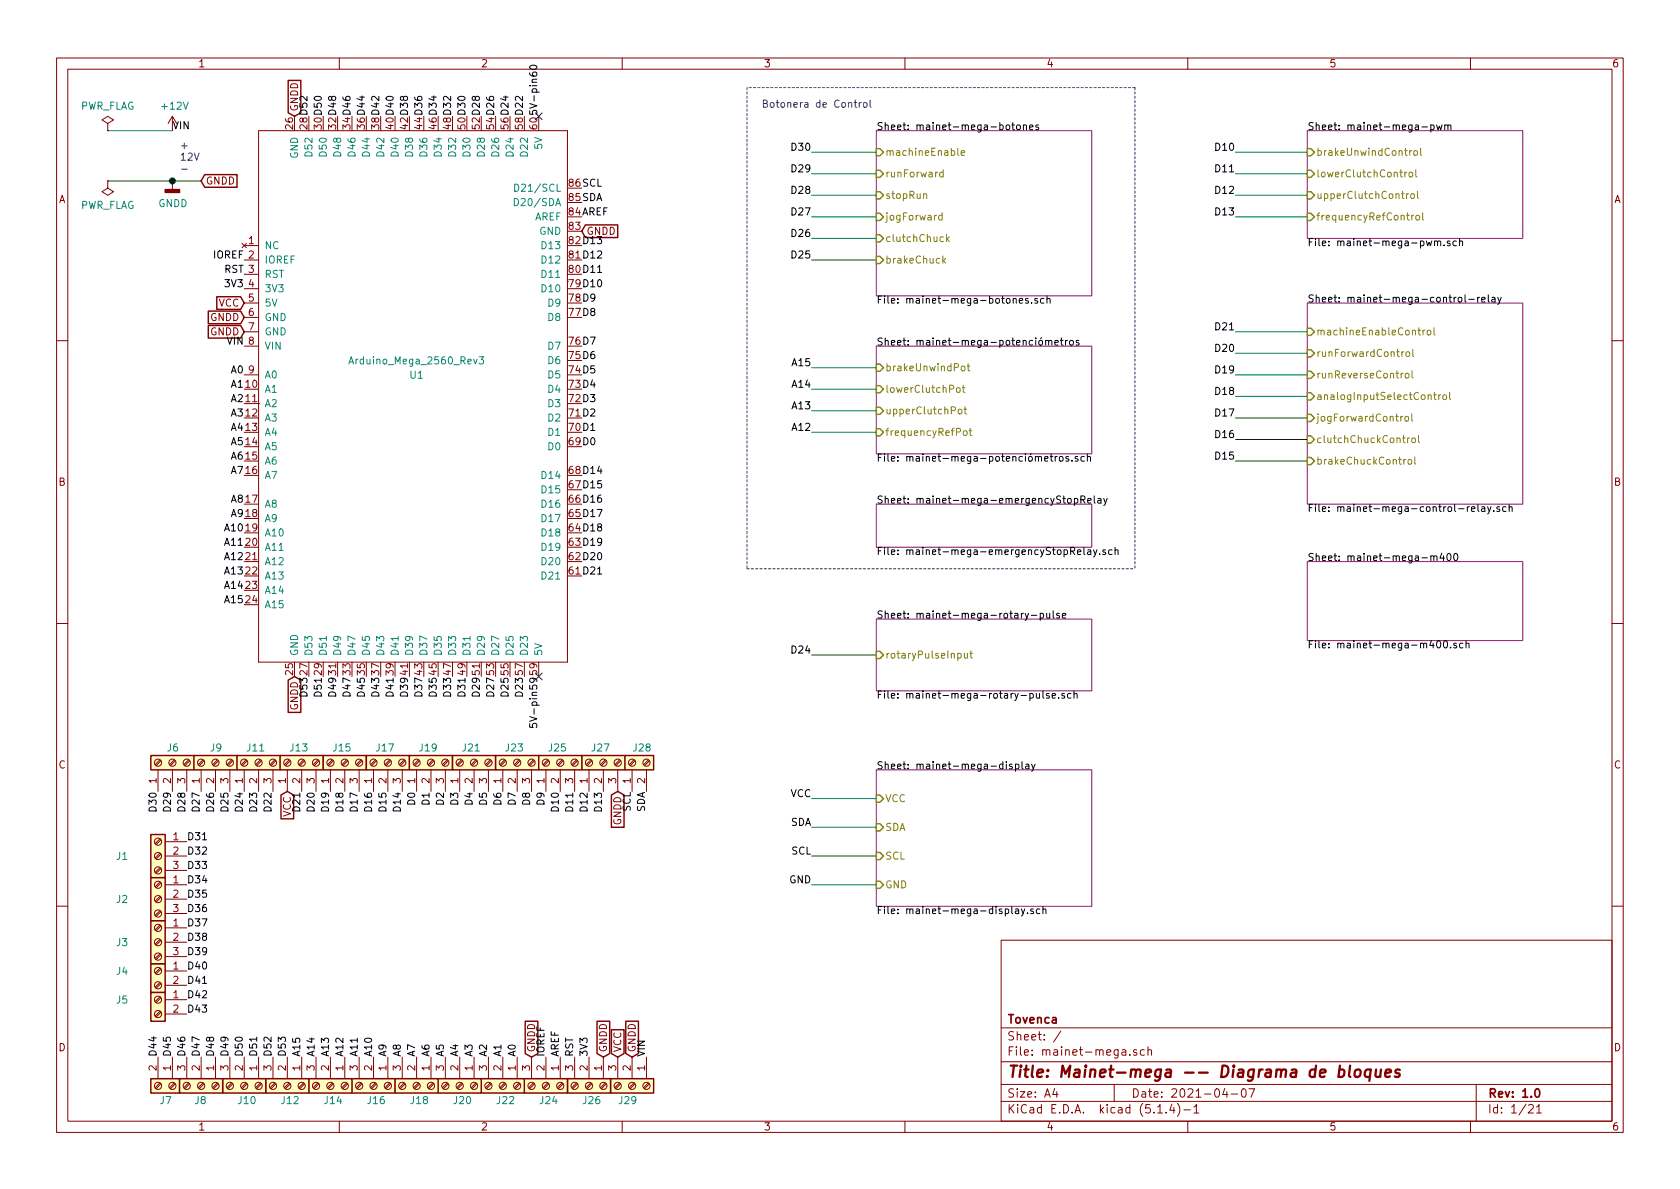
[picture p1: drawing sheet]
EESchema Schematic File Version 4
EELAYER 30 0
EELAYER END
$Descr A4 11693 8268
encoding utf-8
Sheet 1 21
Title "Mainet-mega -- Diagrama de bloques"
Date "2021-04-07"
Rev "1.0"
Comp "Tovenca"
Comment1 ""
Comment2 ""
Comment3 ""
Comment4 ""
$EndDescr
$Comp
L Connector:Screw_Terminal_01x02 J28
U 1 1
P 4400 5300
F 0 "J28" V 4500 5300 50  0000 R CNN
F 1 "Screw_Terminal_01x02" V 4363 5112 50  0001 R CNN
F 2 "" H 4400 5300 50  0001 C CNN
F 3 "~" H 4400 5300 50  0001 C CNN
	1    4400 5300
	0    -1   -1   0   
$EndComp
$Comp
L Connector:Screw_Terminal_01x03 J27
U 1 1
P 4200 5300
F 0 "J27" V 4300 5250 50  0000 L CNN
F 1 "Screw_Terminal_01x03" V 4163 5480 50  0001 L CNN
F 2 "" H 4200 5300 50  0001 C CNN
F 3 "~" H 4200 5300 50  0001 C CNN
	1    4200 5300
	0    -1   -1   0   
$EndComp
$Comp
L Connector:Screw_Terminal_01x02 J5
U 1 1
P 1100 6950
F 0 "J5" H 1350 6950 50  0000 C CNN
F 1 "Screw_Terminal_01x02" H 1018 7076 50  0001 C CNN
F 2 "" H 1100 6950 50  0001 C CNN
F 3 "~" H 1100 6950 50  0001 C CNN
	1    1100 6950
	-1   0    0    -1  
$EndComp
$Comp
L Connector:Screw_Terminal_01x03 J1
U 1 1
P 1100 5950
F 0 "J1" H 1350 5950 50  0000 C CNN
F 1 "Screw_Terminal_01x03" H 1018 6176 50  0001 C CNN
F 2 "" H 1100 5950 50  0001 C CNN
F 3 "~" H 1100 5950 50  0001 C CNN
	1    1100 5950
	-1   0    0    -1  
$EndComp
$Comp
L Connector:Screw_Terminal_01x03 J2
U 1 1
P 1100 6250
F 0 "J2" H 1350 6250 50  0000 C CNN
F 1 "Screw_Terminal_01x03" H 1018 6476 50  0001 C CNN
F 2 "" H 1100 6250 50  0001 C CNN
F 3 "~" H 1100 6250 50  0001 C CNN
	1    1100 6250
	-1   0    0    -1  
$EndComp
$Sheet
S 6100 2400 1500 750 
U 5FBE3FFB
F0 "mainet-mega-potenciómetros" 50
F1 "mainet-mega-potenciómetros.sch" 50
F2 "brakeUnwindPot" I L 6100 2550 50 
F3 "lowerClutchPot" I L 6100 2700 50 
F4 "upperClutchPot" I L 6100 2850 50 
F5 "frequencyRefPot" I L 6100 3000 50 
$EndSheet
Text Label 5650 2550 2    50   ~ 0
A15
Text Label 5650 2700 2    50   ~ 0
A14
Text Label 5650 2850 2    50   ~ 0
A13
Text Label 5650 3000 2    50   ~ 0
A12
Wire Wire Line
	5650 2700 6100 2700
Wire Wire Line
	5650 3000 6100 3000
Wire Wire Line
	5650 2850 6100 2850
Wire Wire Line
	5650 2550 6100 2550
$Comp
L Connector:Screw_Terminal_01x03 J8
U 1 1
P 1400 7550
F 0 "J8" V 1500 7500 50  0000 L CNN
F 1 "Screw_Terminal_01x03" V 1363 7730 50  0001 L CNN
F 2 "" H 1400 7550 50  0001 C CNN
F 3 "~" H 1400 7550 50  0001 C CNN
	1    1400 7550
	0    1    1    0   
$EndComp
$Comp
L Connector:Screw_Terminal_01x03 J10
U 1 1
P 1700 7550
F 0 "J10" V 1800 7500 50  0000 L CNN
F 1 "Screw_Terminal_01x03" V 1663 7730 50  0001 L CNN
F 2 "" H 1700 7550 50  0001 C CNN
F 3 "~" H 1700 7550 50  0001 C CNN
	1    1700 7550
	0    1    1    0   
$EndComp
$Comp
L Connector:Screw_Terminal_01x03 J12
U 1 1
P 2000 7550
F 0 "J12" V 2100 7500 50  0000 L CNN
F 1 "Screw_Terminal_01x03" V 1963 7730 50  0001 L CNN
F 2 "" H 2000 7550 50  0001 C CNN
F 3 "~" H 2000 7550 50  0001 C CNN
	1    2000 7550
	0    1    1    0   
$EndComp
$Comp
L Connector:Screw_Terminal_01x03 J14
U 1 1
P 2300 7550
F 0 "J14" V 2400 7500 50  0000 L CNN
F 1 "Screw_Terminal_01x03" V 2263 7730 50  0001 L CNN
F 2 "" H 2300 7550 50  0001 C CNN
F 3 "~" H 2300 7550 50  0001 C CNN
	1    2300 7550
	0    1    1    0   
$EndComp
$Comp
L Connector:Screw_Terminal_01x03 J16
U 1 1
P 2600 7550
F 0 "J16" V 2700 7500 50  0000 L CNN
F 1 "Screw_Terminal_01x03" V 2563 7730 50  0001 L CNN
F 2 "" H 2600 7550 50  0001 C CNN
F 3 "~" H 2600 7550 50  0001 C CNN
	1    2600 7550
	0    1    1    0   
$EndComp
$Comp
L Connector:Screw_Terminal_01x03 J18
U 1 1
P 2900 7550
F 0 "J18" V 3000 7500 50  0000 L CNN
F 1 "Screw_Terminal_01x03" V 2863 7730 50  0001 L CNN
F 2 "" H 2900 7550 50  0001 C CNN
F 3 "~" H 2900 7550 50  0001 C CNN
	1    2900 7550
	0    1    1    0   
$EndComp
$Comp
L Connector:Screw_Terminal_01x03 J20
U 1 1
P 3200 7550
F 0 "J20" V 3300 7500 50  0000 L CNN
F 1 "Screw_Terminal_01x03" V 3163 7730 50  0001 L CNN
F 2 "" H 3200 7550 50  0001 C CNN
F 3 "~" H 3200 7550 50  0001 C CNN
	1    3200 7550
	0    1    1    0   
$EndComp
$Comp
L Connector:Screw_Terminal_01x03 J22
U 1 1
P 3500 7550
F 0 "J22" V 3600 7500 50  0000 L CNN
F 1 "Screw_Terminal_01x03" V 3463 7730 50  0001 L CNN
F 2 "" H 3500 7550 50  0001 C CNN
F 3 "~" H 3500 7550 50  0001 C CNN
	1    3500 7550
	0    1    1    0   
$EndComp
$Comp
L Connector:Screw_Terminal_01x03 J24
U 1 1
P 3800 7550
F 0 "J24" V 3900 7500 50  0000 L CNN
F 1 "Screw_Terminal_01x03" V 3763 7730 50  0001 L CNN
F 2 "" H 3800 7550 50  0001 C CNN
F 3 "~" H 3800 7550 50  0001 C CNN
	1    3800 7550
	0    1    1    0   
$EndComp
$Comp
L Connector:Screw_Terminal_01x03 J26
U 1 1
P 4100 7550
F 0 "J26" V 4200 7500 50  0000 L CNN
F 1 "Screw_Terminal_01x03" V 4063 7730 50  0001 L CNN
F 2 "" H 4100 7550 50  0001 C CNN
F 3 "~" H 4100 7550 50  0001 C CNN
	1    4100 7550
	0    1    1    0   
$EndComp
$Comp
L Connector:Screw_Terminal_01x02 J7
U 1 1
P 1200 7550
F 0 "J7" V 1300 7550 50  0000 R CNN
F 1 "Screw_Terminal_01x02" V 1163 7362 50  0001 R CNN
F 2 "" H 1200 7550 50  0001 C CNN
F 3 "~" H 1200 7550 50  0001 C CNN
	1    1200 7550
	0    1    1    0   
$EndComp
Text Label 2300 7350 1    50   ~ 0
A13
Text Label 2400 7350 1    50   ~ 0
A12
Text Label 2500 7350 1    50   ~ 0
A11
Text Label 2600 7350 1    50   ~ 0
A10
Text Label 2700 7350 1    50   ~ 0
A9
Text Label 2800 7350 1    50   ~ 0
A8
Text Label 2900 7350 1    50   ~ 0
A7
Text Label 3000 7350 1    50   ~ 0
A6
Text Label 3100 7350 1    50   ~ 0
A5
Text Label 3200 7350 1    50   ~ 0
A4
Text Label 3300 7350 1    50   ~ 0
A3
Text Label 3400 7350 1    50   ~ 0
A2
Text Label 3500 7350 1    50   ~ 0
A1
Text Label 3600 7350 1    50   ~ 0
A0
Text Label 3900 7350 1    50   ~ 0
AREF
Text Label 4000 7350 1    50   ~ 0
RST
Text Label 4100 7350 1    50   ~ 0
3V3
Text Label 4500 7350 1    50   ~ 0
VIN
Text Label 1100 7350 1    50   ~ 0
D44
Text Label 1200 7350 1    50   ~ 0
D45
Text Label 1300 7350 1    50   ~ 0
D46
Text Label 1400 7350 1    50   ~ 0
D47
Text Label 1500 7350 1    50   ~ 0
D48
Text Label 1600 7350 1    50   ~ 0
D49
Text Label 1700 7350 1    50   ~ 0
D50
Text Label 1800 7350 1    50   ~ 0
D51
Text Label 1900 7350 1    50   ~ 0
D52
Text Label 2000 7350 1    50   ~ 0
D53
Text Label 3900 5500 3    50   ~ 0
D10
Text Label 4000 5500 3    50   ~ 0
D11
Text Label 4100 5500 3    50   ~ 0
D12
Text Label 4200 5500 3    50   ~ 0
D13
Text Label 4400 5500 3    50   ~ 0
SCL
Text Label 4500 5500 3    50   ~ 0
SDA
Text Label 1300 6050 0    50   ~ 0
D33
Text Label 1300 6150 0    50   ~ 0
D34
Text Label 1300 6250 0    50   ~ 0
D35
Text Label 1300 6350 0    50   ~ 0
D36
Text Label 1300 6450 0    50   ~ 0
D37
Text Label 1300 6550 0    50   ~ 0
D38
Text Label 1300 6650 0    50   ~ 0
D39
Text Label 1300 6750 0    50   ~ 0
D40
Text Label 1300 6850 0    50   ~ 0
D41
Text Label 1300 6950 0    50   ~ 0
D42
Text Label 1300 7050 0    50   ~ 0
D43
$Comp
L power:PWR_FLAG #FLG02
U 1 1
P 750 1250
F 0 "#FLG02" H 750 1325 50  0001 C CNN
F 1 "PWR_FLAG" H 750 1423 50  0000 C CNN
F 2 "" H 750 1250 50  0001 C CNN
F 3 "~" H 750 1250 50  0001 C CNN
	1    750  1250
	1    0    0    1   
$EndComp
Wire Wire Line
	1200 1250 750  1250
Text Label 1300 5850 0    50   ~ 0
D31
$Comp
L Connector:Screw_Terminal_01x02 J4
U 1 1
P 1100 6750
F 0 "J4" H 1350 6750 50  0000 C CNN
F 1 "Screw_Terminal_01x02" H 1018 6876 50  0001 C CNN
F 2 "" H 1100 6750 50  0001 C CNN
F 3 "~" H 1100 6750 50  0001 C CNN
	1    1100 6750
	-1   0    0    -1  
$EndComp
Text Label 2100 7350 1    50   ~ 0
A15
Text Label 1300 5950 0    50   ~ 0
D32
$Comp
L mainet-mega-rescue:Arduino_Mega_2560_Rev3-ng-arduino U1
U 1 1
P 2900 2750
F 0 "U1" H 2900 2900 50  0000 C CNN
F 1 "Arduino_Mega_2560_Rev3" H 2900 3000 50  0000 C CNN
F 2 "" V 3750 750 50  0001 C CNN
F 3 "" V 3750 750 50  0001 C CNN
	1    2900 2750
	1    0    0    -1  
$EndComp
$Comp
L Connector:Screw_Terminal_01x03 J3
U 1 1
P 1100 6550
F 0 "J3" H 1350 6550 50  0000 C CNN
F 1 "Screw_Terminal_01x03" H 1018 6776 50  0001 C CNN
F 2 "" H 1100 6550 50  0001 C CNN
F 3 "~" H 1100 6550 50  0001 C CNN
	1    1100 6550
	-1   0    0    -1  
$EndComp
Text Label 2200 7350 1    50   ~ 0
A14
Text Label 3800 7350 1    50   ~ 0
IOREF
Text Label 3800 5500 3    50   ~ 0
D9
Text Label 3700 5500 3    50   ~ 0
D8
Text Label 3600 5500 3    50   ~ 0
D7
Text Label 3500 5500 3    50   ~ 0
D6
Text Label 3400 5500 3    50   ~ 0
D5
Text Label 3300 5500 3    50   ~ 0
D4
Text Label 3200 5500 3    50   ~ 0
D3
Text Label 3100 5500 3    50   ~ 0
D2
Text Label 3000 5500 3    50   ~ 0
D1
Text Label 2900 5500 3    50   ~ 0
D0
Text Label 2800 5500 3    50   ~ 0
D14
Text Label 2700 5500 3    50   ~ 0
D15
Text Label 2600 5500 3    50   ~ 0
D16
Text Label 2500 5500 3    50   ~ 0
D17
Text Label 2400 5500 3    50   ~ 0
D18
Text Label 2300 5500 3    50   ~ 0
D19
Text Label 2200 5500 3    50   ~ 0
D20
Text Label 2100 5500 3    50   ~ 0
D21
Text Label 1900 5500 3    50   ~ 0
D22
Text Label 1800 5500 3    50   ~ 0
D23
Text Label 1700 5500 3    50   ~ 0
D24
Text Label 1600 5500 3    50   ~ 0
D25
Text Label 1500 5500 3    50   ~ 0
D26
Text Label 1400 5500 3    50   ~ 0
D27
Text Label 1300 5500 3    50   ~ 0
D28
Text Label 1200 5500 3    50   ~ 0
D29
Text Label 1100 5500 3    50   ~ 0
D30
$Comp
L Connector:Screw_Terminal_01x03 J6
U 1 1
P 1200 5300
F 0 "J6" V 1300 5250 50  0000 L CNN
F 1 "Screw_Terminal_01x03" V 1163 5480 50  0001 L CNN
F 2 "" H 1200 5300 50  0001 C CNN
F 3 "~" H 1200 5300 50  0001 C CNN
	1    1200 5300
	0    -1   -1   0   
$EndComp
$Comp
L Connector:Screw_Terminal_01x03 J9
U 1 1
P 1500 5300
F 0 "J9" V 1600 5250 50  0000 L CNN
F 1 "Screw_Terminal_01x03" V 1463 5480 50  0001 L CNN
F 2 "" H 1500 5300 50  0001 C CNN
F 3 "~" H 1500 5300 50  0001 C CNN
	1    1500 5300
	0    -1   -1   0   
$EndComp
$Comp
L Connector:Screw_Terminal_01x03 J11
U 1 1
P 1800 5300
F 0 "J11" V 1900 5250 50  0000 L CNN
F 1 "Screw_Terminal_01x03" V 1763 5480 50  0001 L CNN
F 2 "" H 1800 5300 50  0001 C CNN
F 3 "~" H 1800 5300 50  0001 C CNN
	1    1800 5300
	0    -1   -1   0   
$EndComp
$Comp
L Connector:Screw_Terminal_01x03 J13
U 1 1
P 2100 5300
F 0 "J13" V 2200 5250 50  0000 L CNN
F 1 "Screw_Terminal_01x03" V 2063 5480 50  0001 L CNN
F 2 "" H 2100 5300 50  0001 C CNN
F 3 "~" H 2100 5300 50  0001 C CNN
	1    2100 5300
	0    -1   -1   0   
$EndComp
$Comp
L Connector:Screw_Terminal_01x03 J15
U 1 1
P 2400 5300
F 0 "J15" V 2500 5250 50  0000 L CNN
F 1 "Screw_Terminal_01x03" V 2363 5480 50  0001 L CNN
F 2 "" H 2400 5300 50  0001 C CNN
F 3 "~" H 2400 5300 50  0001 C CNN
	1    2400 5300
	0    -1   -1   0   
$EndComp
$Comp
L Connector:Screw_Terminal_01x03 J17
U 1 1
P 2700 5300
F 0 "J17" V 2800 5250 50  0000 L CNN
F 1 "Screw_Terminal_01x03" V 2663 5480 50  0001 L CNN
F 2 "" H 2700 5300 50  0001 C CNN
F 3 "~" H 2700 5300 50  0001 C CNN
	1    2700 5300
	0    -1   -1   0   
$EndComp
$Comp
L Connector:Screw_Terminal_01x03 J19
U 1 1
P 3000 5300
F 0 "J19" V 3100 5250 50  0000 L CNN
F 1 "Screw_Terminal_01x03" V 2963 5480 50  0001 L CNN
F 2 "" H 3000 5300 50  0001 C CNN
F 3 "~" H 3000 5300 50  0001 C CNN
	1    3000 5300
	0    -1   -1   0   
$EndComp
$Comp
L Connector:Screw_Terminal_01x03 J21
U 1 1
P 3300 5300
F 0 "J21" V 3400 5250 50  0000 L CNN
F 1 "Screw_Terminal_01x03" V 3263 5480 50  0001 L CNN
F 2 "" H 3300 5300 50  0001 C CNN
F 3 "~" H 3300 5300 50  0001 C CNN
	1    3300 5300
	0    -1   -1   0   
$EndComp
$Comp
L Connector:Screw_Terminal_01x03 J23
U 1 1
P 3600 5300
F 0 "J23" V 3700 5250 50  0000 L CNN
F 1 "Screw_Terminal_01x03" V 3563 5480 50  0001 L CNN
F 2 "" H 3600 5300 50  0001 C CNN
F 3 "~" H 3600 5300 50  0001 C CNN
	1    3600 5300
	0    -1   -1   0   
$EndComp
$Comp
L Connector:Screw_Terminal_01x03 J25
U 1 1
P 3900 5300
F 0 "J25" V 4000 5250 50  0000 L CNN
F 1 "Screw_Terminal_01x03" V 3863 5480 50  0001 L CNN
F 2 "" H 3900 5300 50  0001 C CNN
F 3 "~" H 3900 5300 50  0001 C CNN
	1    3900 5300
	0    -1   -1   0   
$EndComp
Text Label 1700 1800 2    50   ~ 0
IOREF
Text Label 1700 1900 2    50   ~ 0
RST
Text Label 1700 2000 2    50   ~ 0
3V3
Text Label 1700 2400 2    50   ~ 0
VIN
Text Label 1700 2600 2    50   ~ 0
A0
Text Label 1700 2700 2    50   ~ 0
A1
Text Label 1700 2800 2    50   ~ 0
A2
Text Label 1700 2900 2    50   ~ 0
A3
Text Label 1700 3000 2    50   ~ 0
A4
Text Label 1700 3100 2    50   ~ 0
A5
Text Label 1700 3200 2    50   ~ 0
A6
Text Label 1700 3300 2    50   ~ 0
A7
Text Label 1700 3500 2    50   ~ 0
A8
Text Label 1700 3600 2    50   ~ 0
A9
Text Label 1700 3700 2    50   ~ 0
A10
Text Label 1700 3800 2    50   ~ 0
A11
Text Label 1700 3900 2    50   ~ 0
A12
Text Label 1700 4000 2    50   ~ 0
A13
Text Label 1700 4100 2    50   ~ 0
A14
Text Label 1700 4200 2    50   ~ 0
A15
Text Label 4050 1500 0    50   ~ 0
AREF
Text Label 4050 1700 0    50   ~ 0
D13
Text Label 4050 1800 0    50   ~ 0
D12
Text Label 4050 1900 0    50   ~ 0
D11
Text Label 4050 2000 0    50   ~ 0
D10
Text Label 4050 2100 0    50   ~ 0
D9
Text Label 4050 2200 0    50   ~ 0
D8
Text Label 4050 2400 0    50   ~ 0
D7
Text Label 4050 2500 0    50   ~ 0
D6
Text Label 4050 2600 0    50   ~ 0
D5
Text Label 4050 2700 0    50   ~ 0
D4
Text Label 4050 2800 0    50   ~ 0
D3
Text Label 4050 2900 0    50   ~ 0
D2
Text Label 4050 3000 0    50   ~ 0
D1
Text Label 4050 3100 0    50   ~ 0
D0
Text Label 4050 3300 0    50   ~ 0
D14
Text Label 4050 3400 0    50   ~ 0
D15
Text Label 4050 3500 0    50   ~ 0
D16
Text Label 4050 3600 0    50   ~ 0
D17
Text Label 4050 3700 0    50   ~ 0
D18
Text Label 4050 3800 0    50   ~ 0
D19
Text Label 4050 3900 0    50   ~ 0
D20
Text Label 4050 4000 0    50   ~ 0
D21
Text Label 2150 4700 3    50   ~ 0
D53
Text Label 2250 4700 3    50   ~ 0
D51
Text Label 2350 4700 3    50   ~ 0
D49
Text Label 2450 4700 3    50   ~ 0
D47
Text Label 2550 4700 3    50   ~ 0
D45
Text Label 2650 4700 3    50   ~ 0
D43
Text Label 2750 4700 3    50   ~ 0
D41
Text Label 2850 4700 3    50   ~ 0
D39
Text Label 2950 4700 3    50   ~ 0
D37
Text Label 3050 4700 3    50   ~ 0
D35
Text Label 3150 4700 3    50   ~ 0
D33
Text Label 3250 4700 3    50   ~ 0
D31
Text Label 3350 4700 3    50   ~ 0
D29
Text Label 3450 4700 3    50   ~ 0
D27
Text Label 3550 4700 3    50   ~ 0
D25
Text Label 3650 4700 3    50   ~ 0
D23
Text Label 3750 4700 3    50   ~ 0
5V-pin59
Text Label 2150 800  1    50   ~ 0
D52
Text Label 2250 800  1    50   ~ 0
D50
Text Label 2350 800  1    50   ~ 0
D48
Text Label 2450 800  1    50   ~ 0
D46
Text Label 2550 800  1    50   ~ 0
D44
Text Label 2650 800  1    50   ~ 0
D42
Text Label 2750 800  1    50   ~ 0
D40
Text Label 2850 800  1    50   ~ 0
D38
Text Label 2950 800  1    50   ~ 0
D36
Text Label 3050 800  1    50   ~ 0
D34
Text Label 3150 800  1    50   ~ 0
D32
Text Label 3250 800  1    50   ~ 0
D30
Text Label 3350 800  1    50   ~ 0
D28
Text Label 3450 800  1    50   ~ 0
D26
Text Label 3550 800  1    50   ~ 0
D24
Text Label 3650 800  1    50   ~ 0
D22
Text Label 3750 800  1    50   ~ 0
5V-pin60
Text Label 4050 1300 0    50   ~ 0
SCL
Text Label 4050 1400 0    50   ~ 0
SDA
$Comp
L Connector:Screw_Terminal_01x03 J29
U 1 1
P 4400 7550
F 0 "J29" V 4500 7450 50  0000 L CNN
F 1 "Screw_Terminal_01x03" V 4363 7730 50  0001 L CNN
F 2 "" H 4400 7550 50  0001 C CNN
F 3 "~" H 4400 7550 50  0001 C CNN
	1    4400 7550
	0    1    1    0   
$EndComp
$Comp
L power:GNDD #PWR02
U 1 1
P 1200 1250
F 0 "#PWR02" H 1200 1000 50  0001 C CNN
F 1 "GNDD" H 1204 1095 50  0000 C CNN
F 2 "" H 1200 1250 50  0001 C CNN
F 3 "" H 1200 1250 50  0001 C CNN
	1    1200 1250
	1    0    0    -1  
$EndComp
$Comp
L power:PWR_FLAG #FLG01
U 1 1
P 750 900
F 0 "#FLG01" H 750 975 50  0001 C CNN
F 1 "PWR_FLAG" H 750 1073 50  0000 C CNN
F 2 "" H 750 900 50  0001 C CNN
F 3 "~" H 750 900 50  0001 C CNN
	1    750  900 
	1    0    0    -1  
$EndComp
Text Label 1200 900  0    50   ~ 0
VIN
Wire Wire Line
	750  900  1200 900 
Text Label 5650 1050 2    50   ~ 0
D30
Text Label 5650 1200 2    50   ~ 0
D29
Text Label 5650 1350 2    50   ~ 0
D28
Text Label 5650 1500 2    50   ~ 0
D27
$Sheet
S 6100 5350 1500 950 
U 5FC2C325
F0 "mainet-mega-display" 50
F1 "mainet-mega-display.sch" 50
F2 "VCC" I L 6100 5550 50 
F3 "SDA" I L 6100 5750 50 
F4 "SCL" I L 6100 5950 50 
F5 "GND" I L 6100 6150 50 
$EndSheet
Text Label 5650 5550 2    50   ~ 0
VCC
Text Label 5650 5750 2    50   ~ 0
SDA
Text Label 5650 5950 2    50   ~ 0
SCL
Text Label 5650 6150 2    50   ~ 0
GND
Wire Wire Line
	5650 5550 6100 5550
Wire Wire Line
	5650 5750 6100 5750
Wire Wire Line
	5650 5950 6100 5950
Wire Wire Line
	5650 6150 6100 6150
Text Label 5650 4550 2    50   ~ 0
D24
Text Notes 1250 1200 0    50   ~ 0
+\n12V\n-\n
NoConn ~ 3750 4700
NoConn ~ 3750 800 
Text GLabel 4300 7350 1    50   Input ~ 0
VCC
Text GLabel 4300 5500 3    50   Input ~ 0
GNDD
$Comp
L power:+12V #PWR01
U 1 1
P 1200 900
F 0 "#PWR01" H 1200 750 50  0001 C CNN
F 1 "+12V" H 1215 1073 50  0000 C CNN
F 2 "" H 1200 900 50  0001 C CNN
F 3 "" H 1200 900 50  0001 C CNN
	1    1200 900 
	1    0    0    -1  
$EndComp
Text GLabel 4400 7350 1    50   Input ~ 0
GNDD
Text GLabel 4050 1600 2    50   Input ~ 0
GNDD
Text GLabel 1700 2200 0    50   Input ~ 0
GNDD
Text GLabel 1700 2300 0    50   Input ~ 0
GNDD
Text GLabel 1700 2100 0    50   Input ~ 0
VCC
Wire Wire Line
	1200 1250 1400 1250
Connection ~ 1200 1250
Text GLabel 3700 7350 1    50   Input ~ 0
GNDD
Text GLabel 4200 7350 1    50   Input ~ 0
GNDD
Text GLabel 2050 800  1    50   Input ~ 0
GNDD
Text GLabel 2050 4700 3    50   Input ~ 0
GNDD
Text GLabel 2000 5500 3    50   Input ~ 0
VCC
Text GLabel 1400 1250 2    50   Input ~ 0
GNDD
$Sheet
S 6100 3500 1500 300 
U 5FF9030A
F0 "mainet-mega-emergencyStopRelay" 50
F1 "mainet-mega-emergencyStopRelay.sch" 50
$EndSheet
$Sheet
S 6100 900  1500 1150
U 5FC1C2EF
F0 "mainet-mega-botones" 50
F1 "mainet-mega-botones.sch" 50
F2 "runForward" I L 6100 1200 50 
F3 "stopRun" I L 6100 1350 50 
F4 "jogForward" I L 6100 1500 50 
F5 "machineEnable" I L 6100 1050 50 
F6 "clutchChuck" I L 6100 1650 50 
F7 "brakeChuck" I L 6100 1800 50 
$EndSheet
Wire Notes Line
	7900 600  5200 600 
Text Notes 5300 750  0    50   ~ 0
Botonera de Control
Wire Notes Line
	5200 3950 7900 3950
Wire Notes Line
	5200 600  5200 3950
Wire Notes Line
	7900 600  7900 3950
Text Label 8600 2900 2    50   ~ 0
D17
Wire Wire Line
	8600 2900 9100 2900
Wire Wire Line
	8600 2750 9100 2750
Wire Wire Line
	8600 2600 9100 2600
Wire Wire Line
	8600 2450 9100 2450
Wire Wire Line
	8600 2300 9100 2300
Text Label 8600 2750 2    50   ~ 0
D18
Text Label 8600 2600 2    50   ~ 0
D19
Text Label 8600 2450 2    50   ~ 0
D20
Text Label 8600 2300 2    50   ~ 0
D21
$Sheet
S 9100 2100 1500 1400
U 5FC25793
F0 "mainet-mega-control-relay " 50
F1 "mainet-mega-control-relay.sch" 50
F2 "analogInputSelectControl" I L 9100 2750 50 
F3 "runForwardControl" I L 9100 2450 50 
F4 "runReverseControl" I L 9100 2600 50 
F5 "machineEnableControl" I L 9100 2300 50 
F6 "jogForwardControl" I L 9100 2900 50 
F7 "clutchChuckControl" I L 9100 3050 50 
F8 "brakeChuckControl" I L 9100 3200 50 
$EndSheet
Wire Wire Line
	8600 1500 9100 1500
Wire Wire Line
	8600 1350 9100 1350
Wire Wire Line
	8600 1200 9100 1200
Wire Wire Line
	8600 1050 9100 1050
Text Label 8600 1500 2    50   ~ 0
D13
Text Label 8600 1350 2    50   ~ 0
D12
Text Label 8600 1200 2    50   ~ 0
D11
Text Label 8600 1050 2    50   ~ 0
D10
$Sheet
S 9100 900  1500 750 
U 5FBD1D9A
F0 "mainet-mega-pwm" 50
F1 "mainet-mega-pwm.sch" 50
F2 "brakeUnwindControl" I L 9100 1050 50 
F3 "lowerClutchControl" I L 9100 1200 50 
F4 "upperClutchControl" I L 9100 1350 50 
F5 "frequencyRefControl" I L 9100 1500 50 
$EndSheet
$Sheet
S 9100 3900 1500 550 
U 601B5E4D
F0 "mainet-mega-m400" 50
F1 "mainet-mega-m400.sch" 50
$EndSheet
Wire Wire Line
	9100 3050 8600 3050
Wire Wire Line
	9100 3200 8600 3200
Text Label 8600 3050 2    50   ~ 0
D16
Text Label 8600 3200 2    50   ~ 0
D15
Wire Wire Line
	5650 1050 6100 1050
Wire Wire Line
	5650 1200 6100 1200
Wire Wire Line
	5650 1350 6100 1350
Wire Wire Line
	5650 1500 6100 1500
Text Label 5650 1650 2    50   ~ 0
D26
Text Label 5650 1800 2    50   ~ 0
D25
Wire Wire Line
	5650 1650 6100 1650
Wire Wire Line
	5650 1800 6100 1800
Wire Wire Line
	5650 4550 6100 4550
$Sheet
S 6100 4300 1500 500 
U 5FC3A1C1
F0 "mainet-mega-rotary-pulse" 50
F1 "mainet-mega-rotary-pulse.sch" 50
F2 "rotaryPulseInput" I L 6100 4550 50 
$EndSheet
$EndSCHEMATC
